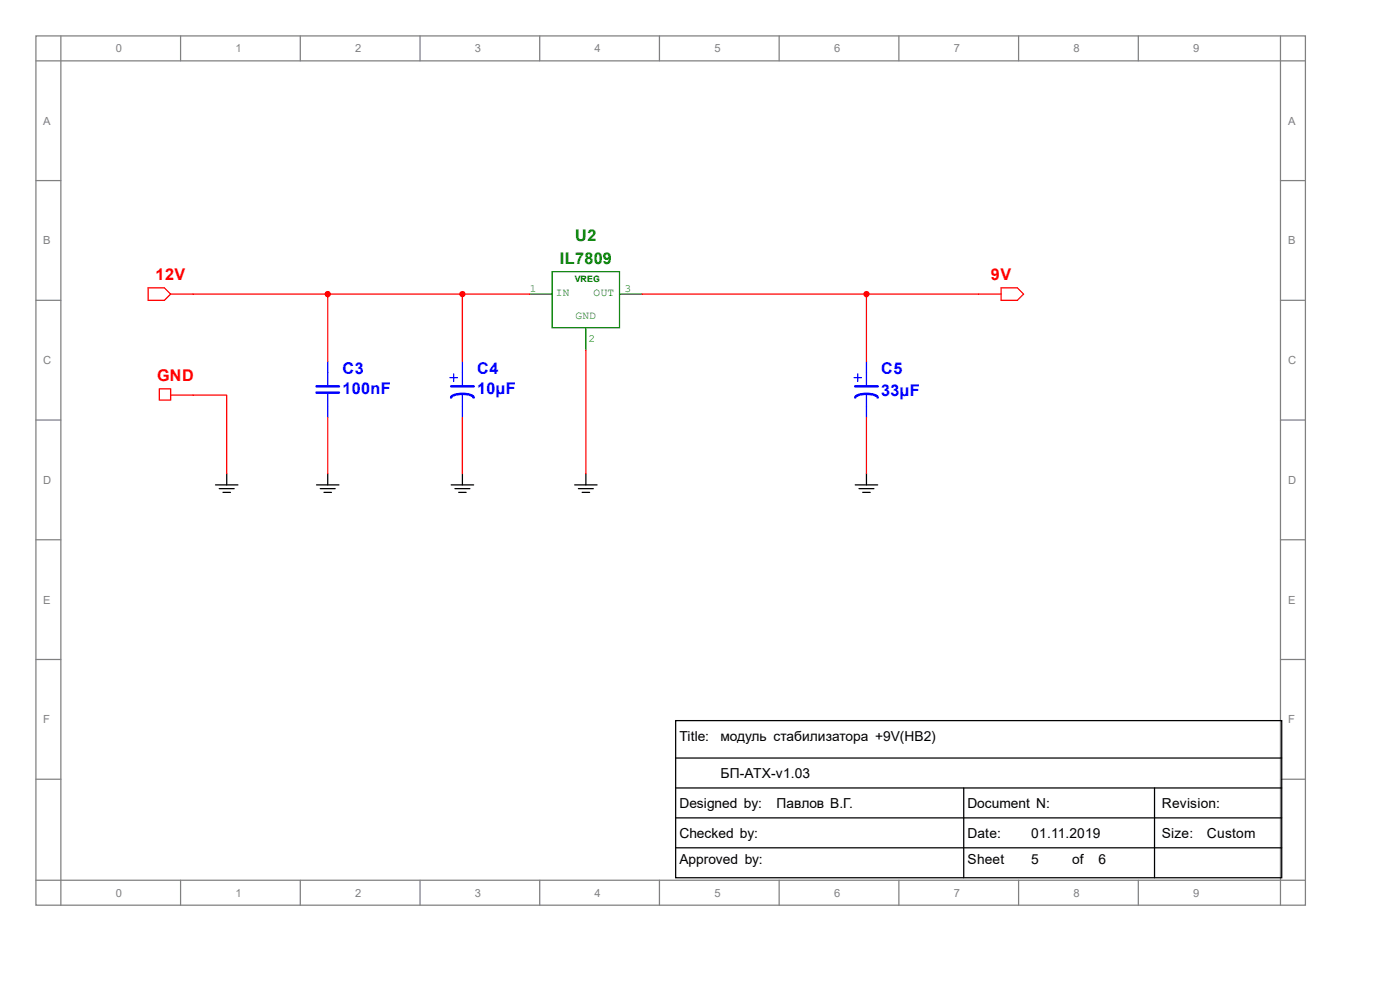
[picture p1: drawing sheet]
<svg xmlns="http://www.w3.org/2000/svg" width="297mm" height="210mm" viewBox="0 0 297 210" stroke-linecap="round" stroke-linejoin="round" font-family="sans-serif">
<g fill="none" stroke="#808080" stroke-width=".26">
<path d="M7.6 7.6h269.3v184.4h-269.3zM7.6 12.9h269.3M12.9 7.6v184.4M38.3 7.6v5.3M63.7 7.6v5.3M89.1 7.6v5.3M114.5 7.6v5.3M139.9 7.6v5.3M165.3 7.6v5.3M190.7 7.6v5.3M216.1 7.6v5.3M241.5 7.6v5.3"/>
<path d="M271.7 7.6v184.4M7.6 38.3h5.3M271.7 38.3h5.2M7.6 63.7h5.3M271.7 63.7h5.2M7.6 89.1h5.3M271.7 89.1h5.2M7.6 114.5h5.3M271.7 114.5h5.2M7.6 139.9h5.3M271.7 139.9h5.2M7.6 165.3h5.3"/>
<path d="M271.7 165.3h5.2M7.6 186.7h269.3M38.3 186.7v5.3M63.7 186.7v5.3M89.1 186.7v5.3M114.5 186.7v5.3M139.9 186.7v5.3M165.3 186.7v5.3M190.7 186.7v5.3M216.1 186.7v5.3M241.5 186.7v5.3"/>
</g>
<path d="M117.1 57.6h14.3v11.9h-14.3z" fill="none" stroke="#008000" stroke-width=".26"/>
<path d="M112.4 62.4h4.7" fill="none" stroke="#008000" stroke-width=".26"/>
<path d="M124.3 69.5v4.8" fill="none" stroke="#008000" stroke-width=".26"/>
<path d="M131.4 62.4h4.8" fill="none" stroke="#008000" stroke-width=".26"/>
<path d="M31.4 61.1h3.5l1.3 1.3-1.3 1.3h-3.5z" fill="none" stroke="#f00" stroke-width=".26"/>
<path d="M36.2 62.4h4.8M212.4 61.1h3.4l1.4 1.3-1.4 1.3h-3.4z" fill="none" stroke="#f00" stroke-width=".26"/>
<path d="M207.6 62.4h4.8" fill="none" stroke="#f00" stroke-width=".26"/>
<path d="M67.1 82h4.8M67.1 83.3h4.8" fill="none" stroke="#00f" stroke-width=".53"/>
<path d="M69.5 79.1v2.6M69.5 83.6v2.6" fill="none" stroke="#00f" stroke-width=".26"/>
<path d="M69.5 86.2v2.4" fill="none" stroke="#00f" stroke-width=".26"/>
<path d="M69.5 76.7v2.4M96.2 79.3v1.6M98.1 79.1v2.9M95.5 80.1h1.5M98.1 83.6v2.6" fill="none" stroke="#00f" stroke-width=".26"/>
<path d="M95.7 84.3a2.44 2.44 0 0 1 2.4-.7l1.2 .1a1.27 1.27 0 0 1 1.2 .6M95.7 82h4.8" fill="none" stroke="#00f" stroke-width=".53"/>
<path d="M98.1 86.2v2.4" fill="none" stroke="#00f" stroke-width=".26"/>
<path d="M98.1 76.7v2.4M182 79.3v1.6M183.8 79.1v2.9M181.2 80.1h1.6M183.8 83.6v2.6" fill="none" stroke="#00f" stroke-width=".26"/>
<path d="M181.4 84.3a2.44 2.44 0 0 1 2.4-.7l1.2 .1a1.27 1.27 0 0 1 1.2 .6M181.4 82h4.8" fill="none" stroke="#00f" stroke-width=".53"/>
<path d="M183.8 86.2v2.4" fill="none" stroke="#00f" stroke-width=".26"/>
<path d="M183.8 76.7v2.4" fill="none" stroke="#00f" stroke-width=".26"/>
<path d="M33.8 82.5h2.4v2.4h-2.4z" fill="none" stroke="#f00" stroke-width=".26"/>
<path d="M41 62.4h71.4M69.5 62.4v14.3M98.1 62.4v14.3M124.3 74.3v26.2M136.2 62.4h71.4M183.8 62.4v14.3M36.2 83.8h11.9v16.7M69.5 88.6v11.9M98.1 88.6v11.9M183.8 88.6v11.9" fill="none" stroke="#f00" stroke-width=".26"/>
<g fill="none" stroke="#000" stroke-width=".26">
<path d="M45.7 102.9h4.8M46.5 103.7h3.2M47.3 104.5h1.6M48.1 100.5v2.4M67.1 102.9h4.8M67.9 103.7h3.2M68.7 104.5h1.6M69.5 100.5v2.4M95.7 102.9h4.8M96.5 103.7h3.2M97.3 104.5h1.6M98.1 100.5v2.4"/>
<path d="M121.9 102.9h4.8M122.7 103.7h3.2M123.5 104.5h1.6M124.3 100.5v2.4M181.4 102.9h4.8M182.2 103.7h3.2M183 104.5h1.6M183.8 100.5v2.4M143.3 152.9h128.6v33.3h-128.6zM143.3 160.8h128.6M143.3 167.2h128.6M143.3 173.5h128.6"/>
<path d="M143.3 179.9h128.6M204.5 167.2v19M244.9 167.2v19"/>
</g>
<g fill="#f00" stroke="#f00" stroke-width=".26">
<circle cx="183.8" cy="62.4" r=".53"/>
<circle cx="98.1" cy="62.4" r=".53"/>
<circle cx="69.5" cy="62.4" r=".53"/>
</g>
<g font-size="3.4" fill="#008000">
<text x="122" y="51.2">U2</text>
<text x="118.8" y="56">IL7809</text>
</g>
<g font-size="3.4" fill="#f00">
<text x="33" y="59.4">12V</text>
<text x="210.2" y="59.4">9V</text>
<text x="33.3" y="80.9">GND</text>
</g>
<g font-size="3.4" fill="#00f">
<text x="72.6" y="79.3">C3</text>
<text x="72.6" y="83.5">100nF</text>
<text x="101.2" y="79.3">C4</text>
<text x="101.2" y="83.5">10µF</text>
<text x="186.9" y="79.3">C5</text>
<text x="186.9" y="84">33µF</text>
</g>
<g font-size="2.9">
<text x="144.1" y="157.1">Title:</text>
<text x="152.9" y="157.1">модуль стабилизатора +9V(HB2)</text>
<text x="152.9" y="165">БП-ATX-v1.03</text>
<text x="144.1" y="171.4">Designed by:</text>
<text x="164.8" y="171.4">Павлов В.Г.</text>
<text x="205.2" y="171.4">Document N:</text>
<text x="246.5" y="171.4">Revision:</text>
<text x="144.1" y="177.7">Checked by:</text>
<text x="205.2" y="177.7">Date:</text>
<text x="218.7" y="177.7">01.11.2019</text>
<text x="246.5" y="177.7">Size:</text>
<text x="256" y="177.7">Custom</text>
<text x="144.1" y="183.3">Approved by:</text>
<text x="205.2" y="183.3">Sheet</text>
<text x="218.7" y="183.3">5</text>
<text x="227.4" y="183.3">of</text>
<text x="233" y="183.3">6</text>
</g>
<g font-size="2.4" fill="#808080">
<text x="24.6" y="11.1">0</text>
<text x="50" y="11.1">1</text>
<text x="75.4" y="11.1">2</text>
<text x="100.8" y="11.1">3</text>
<text x="126.2" y="11.1">4</text>
<text x="151.6" y="11.1">5</text>
<text x="177" y="11.1">6</text>
<text x="202.4" y="11.1">7</text>
<text x="227.8" y="11.1">8</text>
<text x="253.2" y="11.1">9</text>
<text x="9.2" y="26.5">A</text>
<text x="273.3" y="26.5">A</text>
<text x="9.2" y="51.9">B</text>
<text x="273.3" y="51.9">B</text>
<text x="9.2" y="77.3">C</text>
<text x="273.3" y="77.3">C</text>
<text x="9.2" y="102.7">D</text>
<text x="273.3" y="102.7">D</text>
<text x="9.2" y="128.1">E</text>
<text x="273.3" y="128.1">E</text>
<text x="9.2" y="153.5">F</text>
<text x="273.3" y="153.5">F</text>
<text x="24.6" y="190.2">0</text>
<text x="50" y="190.2">1</text>
<text x="75.4" y="190.2">2</text>
<text x="100.8" y="190.2">3</text>
<text x="126.2" y="190.2">4</text>
<text x="151.6" y="190.2">5</text>
<text x="177" y="190.2">6</text>
<text x="202.4" y="190.2">7</text>
<text x="227.8" y="190.2">8</text>
<text x="253.2" y="190.2">9</text>
</g>
<g font-size="2.4" fill="#008000">
<text x="112.4" y="62">1</text>
<text x="117.9" y="62.9">IN</text>
<text x="125.9" y="62.9">OUT</text>
<text x="132.5" y="62">3</text>
<text x="122.1" y="67.7">GND</text>
<text x="124.8" y="72.6">2</text>
</g>
<text font-size="1.9" fill="#008000" x="121.9" y="59.9">VREG</text>
</svg>
